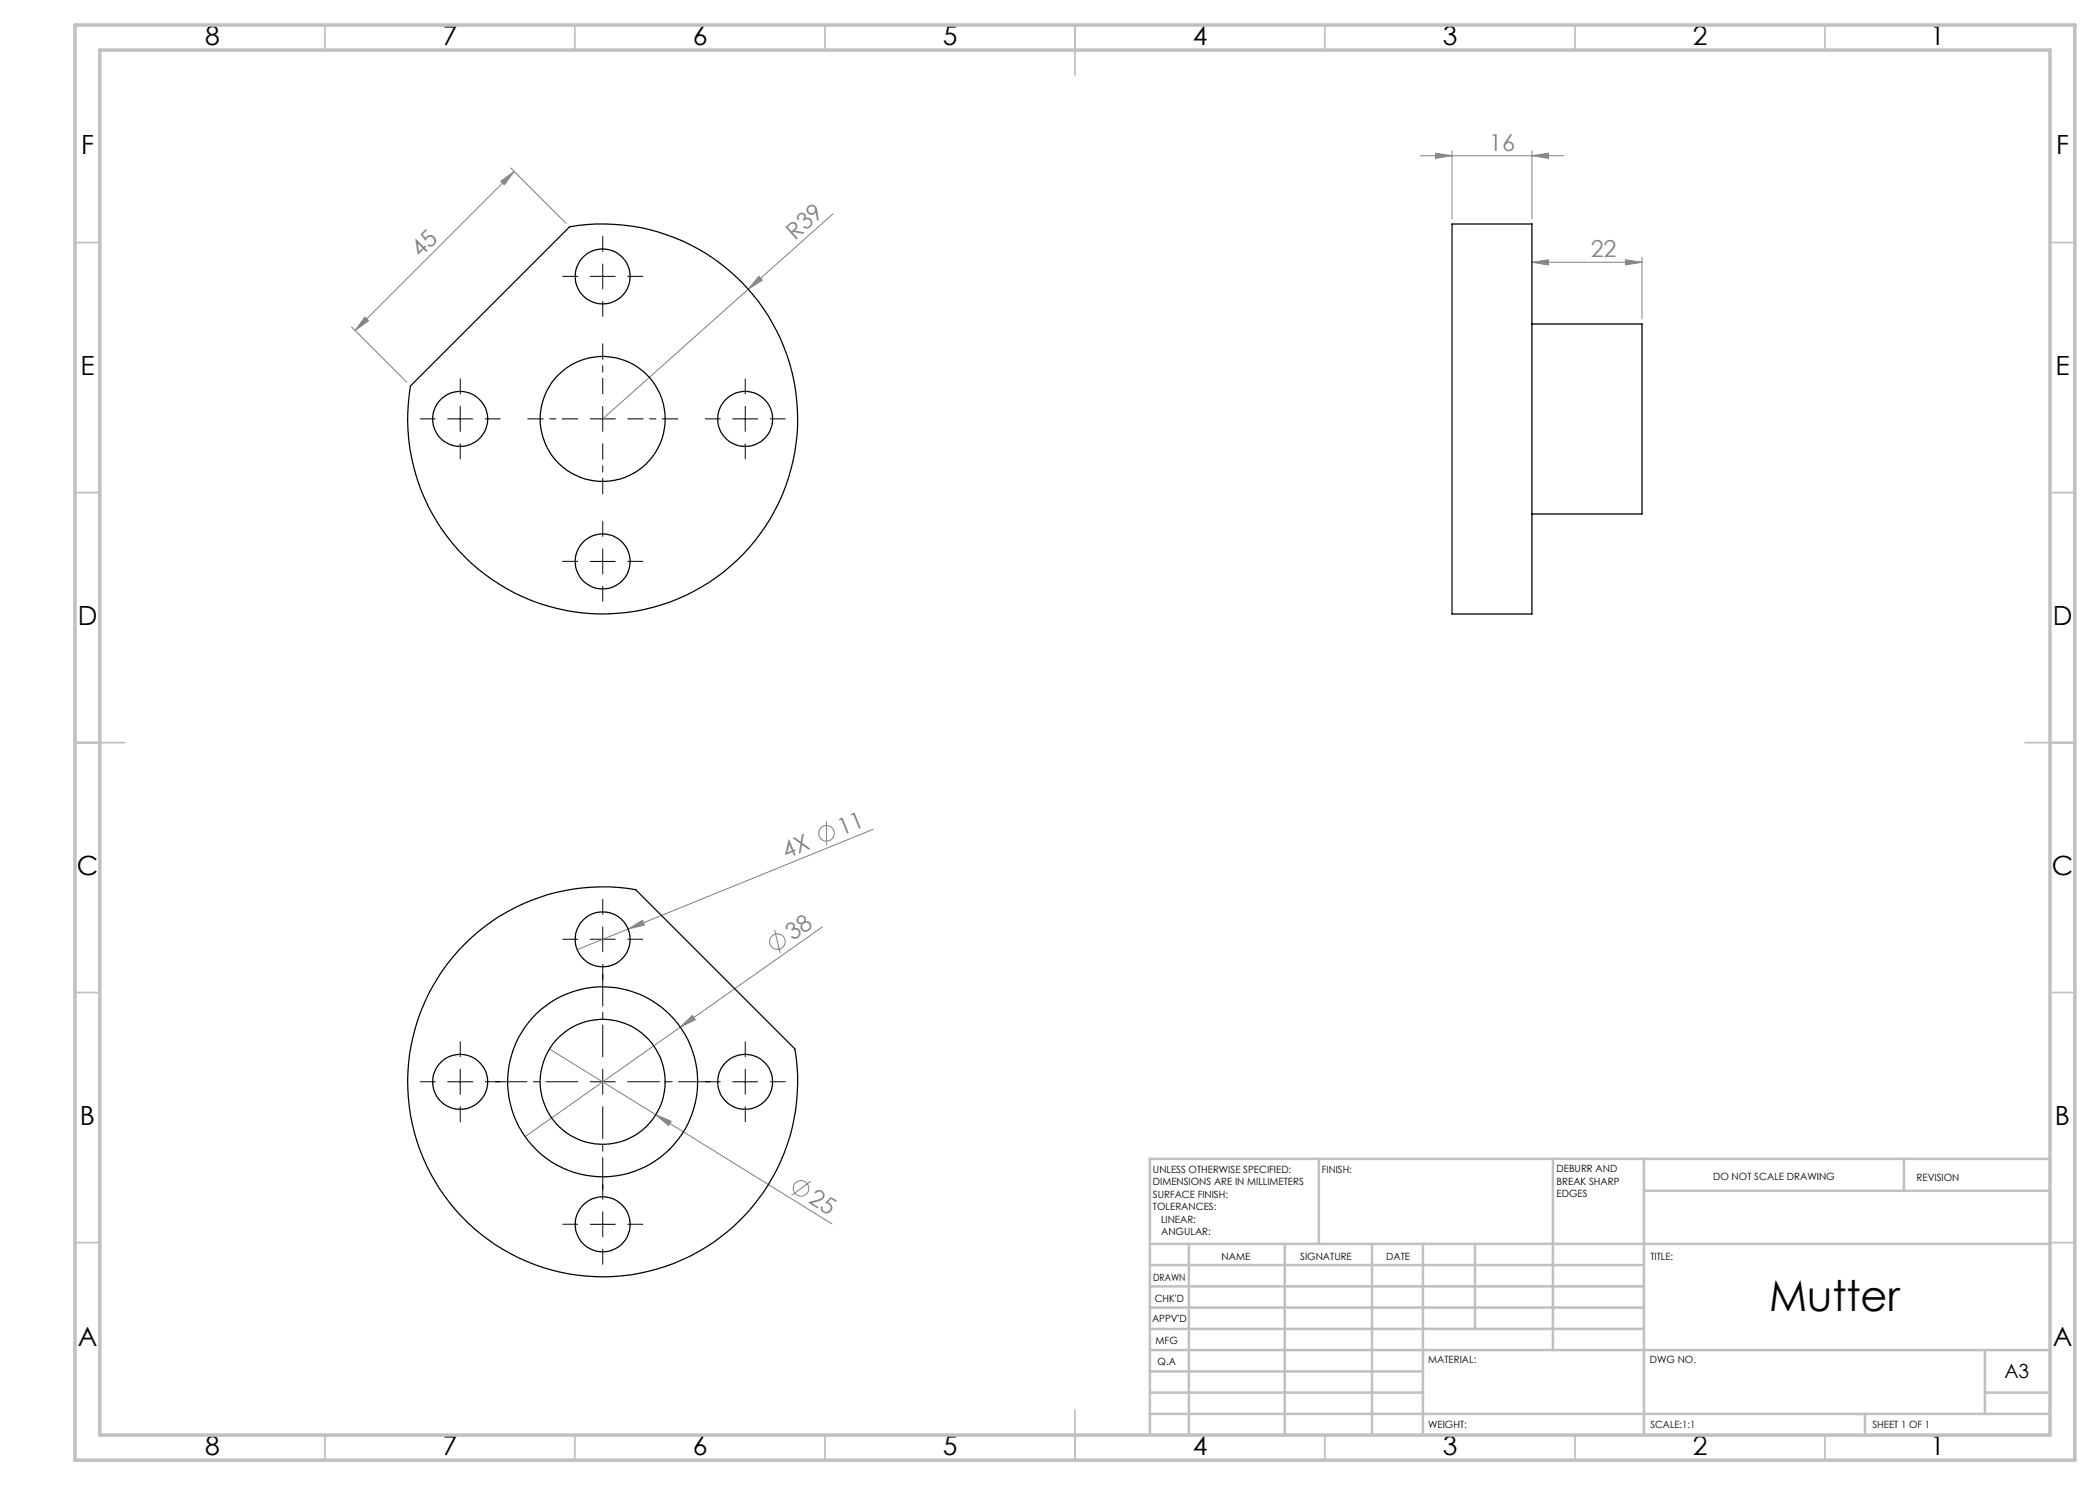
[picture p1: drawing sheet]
<svg xmlns="http://www.w3.org/2000/svg" width="420mm" height="297mm" viewBox="0 0 420 297" stroke-linecap="round" stroke-linejoin="round" font-family="sans-serif">
<g fill="none" stroke="#808080" stroke-width=".2">
<path d="M100.2 36.3l2.6-2-1.9 2.7zM102.1 33.6l11.1 11.1M102.8 34.3l-31.8 31.8M284.1 31.1h28.6M287.1 30.7l3.3 .4-3.3 .6zM290.4 30.2v13.6M306.4 31.1l3.3-.4v1zM306.4 30.2v13.6M149.6 57.9l-29.1 25.9M151.8 55.3l.7 .7-2.9 1.9zM166.6 42.8l-17 15.1M306.4 52.5l3.3-.5v1z"/>
<path d="M306.4 52.5h22M325.1 52l3.3 .5-3.3 .5zM328.4 51.5v12.3M70.3 65.4l11.1 11.1M73 63.4l.7 .7-2.7 2zM165.3 164.3v4.7M174.7 165.8l-59.3 24.1M125.6 185.8l2.9-1.7 .4 .9zM154.9 186l1.1 4.6M164.5 185.4l-59.5 41.9M109.9 209.8l21.3 13.2M136.1 205.4l2.4-2.3 .6 .8z"/>
<path d="M131.2 223l3 1.3-.5 .8zM131.2 223l35.2 21.8M162.1 236.3l-3.8 2.8"/>
<circle cx="165.3" cy="166.7" r="1.57"/>
<circle cx="155.5" cy="188.3" r="1.56"/>
<circle cx="160.2" cy="237.7" r="1.56"/>
</g>
<path d="M120.5 78.8v-10M115.5 83.8h-10M120.5 88.8v10M125.5 83.8h10" fill="none" stroke="#000" stroke-width=".2" stroke-dasharray="15.2 1.3 1.3 1.3" stroke-dashoffset="12.1"/>
<g fill="none" stroke="#000" stroke-width=".2" stroke-dasharray="15.2 1.3 1.3 1.3">
<path d="M115.5 55.3h-3M120.5 50.3v-3M125.5 55.3h3M92 78.8v-3M120.5 60.3v3M149 78.8v-3M87 83.8h-3M92 88.8v3M97 83.8h3M144 83.8h-3M149 88.8v3M154 83.8h3"/>
<path d="M115.5 112.3h-3M120.5 107.3v-3M120.5 117.3v3M125.5 112.3h3M115.5 187.8h-3M120.5 182.8v-3M120.5 192.8v3M125.5 187.8h3M87 216.3h-3M92 211.3v-3M97 216.3h3M144 216.3h-3"/>
<path d="M149 211.3v-3M154 216.3h3M92 221.3v3M120.5 239.8v-3M149 221.3v3M115.5 244.8h-3M120.5 249.8v3M125.5 244.8h3"/>
</g>
<path d="M115.5 216.3h-16.5M120.5 211.3v-16.5M125.5 216.3h16.5M120.5 221.3v16.5" fill="none" stroke="#000" stroke-width=".2" stroke-dasharray="15.2 1.3 1.3 1.3" stroke-dashoffset="8.9"/>
<g fill="none" stroke="#000" stroke-width=".2">
<path d="M118 55.3h5M120.5 52.8v5M89.5 83.8h5M92 81.3v5M118 83.8h5M120.5 81.3v5M146.5 83.8h5M149 81.3v5M118 112.3h5M120.5 109.8v5M118 187.9h5M120.5 185.4v5"/>
<path d="M89.5 216.4h5M92 213.9v5M118 216.4h5M120.5 213.9v5M146.5 216.4h5M149 213.9v5M118 244.9h5M120.5 242.4v5"/>
</g>
<g fill="none" stroke="#c0c0c0" stroke-width=".35">
<path d="M65 5v5M115 5v5M165 5v5M215 5v10M265 5v5M315 5v5M365 5v5M15 48.5h5M410 48.5h5M15 98.5h5M410 98.5h5M15 148.5h10"/>
<path d="M405 148.5h10M15 198.5h5M410 198.5h5M15 248.5h5M410 248.5h5M65 287v5M115 287v5M165 287v5M215 282v10M265 287v5M315 287v5M365 287v5"/>
</g>
<g fill="none" stroke="#c0c0c0" stroke-width=".5">
<path d="M263.8 231.8v17M310.6 231.8v38.2M328.8 231.8v55.2M328.8 238.2h81.2M380.8 231.8v6.4M410 231.8h-180v55.2M230 248.8h180M230 257.3h98.8M230 253h98.8M237.8 248.8v38.2M257 248.8v38.2M274.4 248.8v38.2"/>
<path d="M284.6 248.8v38.2M295 248.8v17M230 265.8h98.8M230 261.5h98.8M230 278.5h54.6M230 274.3h54.6M230 270h180M397 278.5h13M397 270v12.8M230 282.8h180M373 282.8v4.2"/>
</g>
<path d="M15 5h400v287h-400zM20 10h390v277h-390z" fill="none" stroke="#c0c0c0" stroke-width=".7"/>
<g fill="#808080">
<path d="M125.6 185.8l2.9-1.7 .4 .9z"/>
<path d="M136.1 205.4l2.4-2.3 .6 .8z"/>
<path d="M151.8 55.3l.7 .7-2.9 1.9z"/>
<path d="M131.2 223l3 1.3-.5 .8z"/>
<path d="M306.4 31.1l3.3-.4v1zM287.1 30.7l3.3 .4-3.3 .6zM325.1 52l3.3 .5-3.3 .5zM306.4 52.5l3.3-.5v1z"/>
<path d="M73 63.4l.7 .7-2.7 2zM100.2 36.3l2.6-2-1.9 2.7z"/>
</g>
<g fill="none" stroke="#000" stroke-width=".25">
<path d="M113.9 45.4a39 39 0 0 1 45.6 36.2 39 39 0 0 1-41.2 41.1 39 39 0 0 1-36.2-45.5zM290.4 44.8h16v78h-16zM306.4 64.8h22v38h-22M93 188.8a39 39 0 0 1 34.1-10.9l31.9 31.9a39 39 0 0 1-50.3 43.7 39 39 0 0 1-15.7-64.7z"/>
<circle cx="120.5" cy="55.3" r="5.5"/>
<circle cx="92" cy="83.8" r="5.5"/>
<circle cx="120.5" cy="83.8" r="12.5"/>
<circle cx="149" cy="83.8" r="5.5"/>
<circle cx="120.5" cy="112.3" r="5.5"/>
<circle cx="120.5" cy="187.9" r="5.5"/>
<circle cx="92" cy="216.4" r="5.5"/>
<circle cx="120.5" cy="216.4" r="19"/>
<circle cx="120.5" cy="216.4" r="12.5"/>
<circle cx="149" cy="216.4" r="5.5"/>
<circle cx="120.5" cy="244.9" r="5.5"/>
</g>
<text font-size="8.5" x="353.8" y="262.1">Mutter</text>
<g font-size="5.3">
<text x="41" y="9">8</text>
<text x="88.5" y="9">7</text>
<text x="138.5" y="9">6</text>
<text x="188.5" y="9">5</text>
<text x="238.5" y="9">4</text>
<text x="288.5" y="9">3</text>
<text x="338.5" y="9">2</text>
<text x="386" y="9">1</text>
<text x="16.2" y="30.7">F</text>
<text x="411.2" y="30.7">F</text>
<text x="16.1" y="75">E</text>
<text x="411.1" y="75">E</text>
<text x="15.5" y="125">D</text>
<text x="410.5" y="125">D</text>
<text x="15.4" y="175">C</text>
<text x="410.4" y="175">C</text>
<text x="16" y="225">B</text>
<text x="411" y="225">B</text>
<text x="15.5" y="269.2">A</text>
<text x="410.5" y="269.2">A</text>
<text x="41" y="291">8</text>
<text x="88.5" y="291">7</text>
<text x="138.5" y="291">6</text>
<text x="188.5" y="291">5</text>
<text x="238.5" y="291">4</text>
<text x="288.5" y="291">3</text>
<text x="338.5" y="291">2</text>
<text x="386" y="291">1</text>
</g>
<g font-size="4.7" fill="#808080">
<text x="297.8" y="30.1">16</text>
<text x="84.1" y="51.6" transform="rotate(-45 84.1 51.6)">45</text>
<text x="159" y="48.2" transform="rotate(-42 159 48.2)">R39</text>
<text x="318.1" y="51.4">22</text>
<text x="168.3" y="167.3" transform="rotate(-22 168.3 167.3)">11</text>
<text x="157.2" y="171.8" transform="rotate(-22 157.2 171.8)">4X</text>
<text x="158.6" y="188.2" transform="rotate(-35 158.6 188.2)">38</text>
<text x="161.5" y="240.5" transform="rotate(32 161.5 240.5)">25</text>
</g>
<text font-size="3.9" x="400.9" y="275.5">A3</text>
<g font-size="2">
<text x="230.6" y="234.6">UNLESS OTHERWISE SPECIFIED:</text>
<text x="230.6" y="237.1">DIMENSIONS ARE IN MILLIMETERS</text>
<text x="230.6" y="239.6">SURFACE FINISH:</text>
<text x="264.4" y="234.6">FINISH:</text>
<text x="311.3" y="234.5">DEBURR AND</text>
<text x="311.3" y="237">BREAK SHARP</text>
<text x="311.3" y="239.5">EDGES</text>
<text x="342.6" y="236">DO NOT SCALE DRAWING</text>
<text x="383.3" y="236.2">REVISION</text>
<text x="230.6" y="242.1">TOLERANCES:</text>
<text x="232.2" y="244.6">LINEAR:</text>
<text x="232.2" y="247.1">ANGULAR:</text>
<text x="244.3" y="252">NAME</text>
<text x="260" y="251.9">SIGNATURE</text>
<text x="277.2" y="251.9">DATE</text>
<text x="330.1" y="251.9">TITLE:</text>
<text x="230.6" y="256.1">DRAWN</text>
<text x="230.9" y="260.3">CHK'D</text>
<text x="230.4" y="264.4">APPV'D</text>
<text x="231.1" y="268.8">MFG</text>
<text x="231.5" y="273">Q.A</text>
<text x="285.6" y="272.5">MATERIAL:</text>
<text x="330" y="272.5">DWG NO.</text>
<text x="285.6" y="285.5">WEIGHT:</text>
<text x="330.1" y="285.6">SCALE:1:1</text>
<text x="374.5" y="285.6">SHEET 1 OF 1</text>
</g>
</svg>
